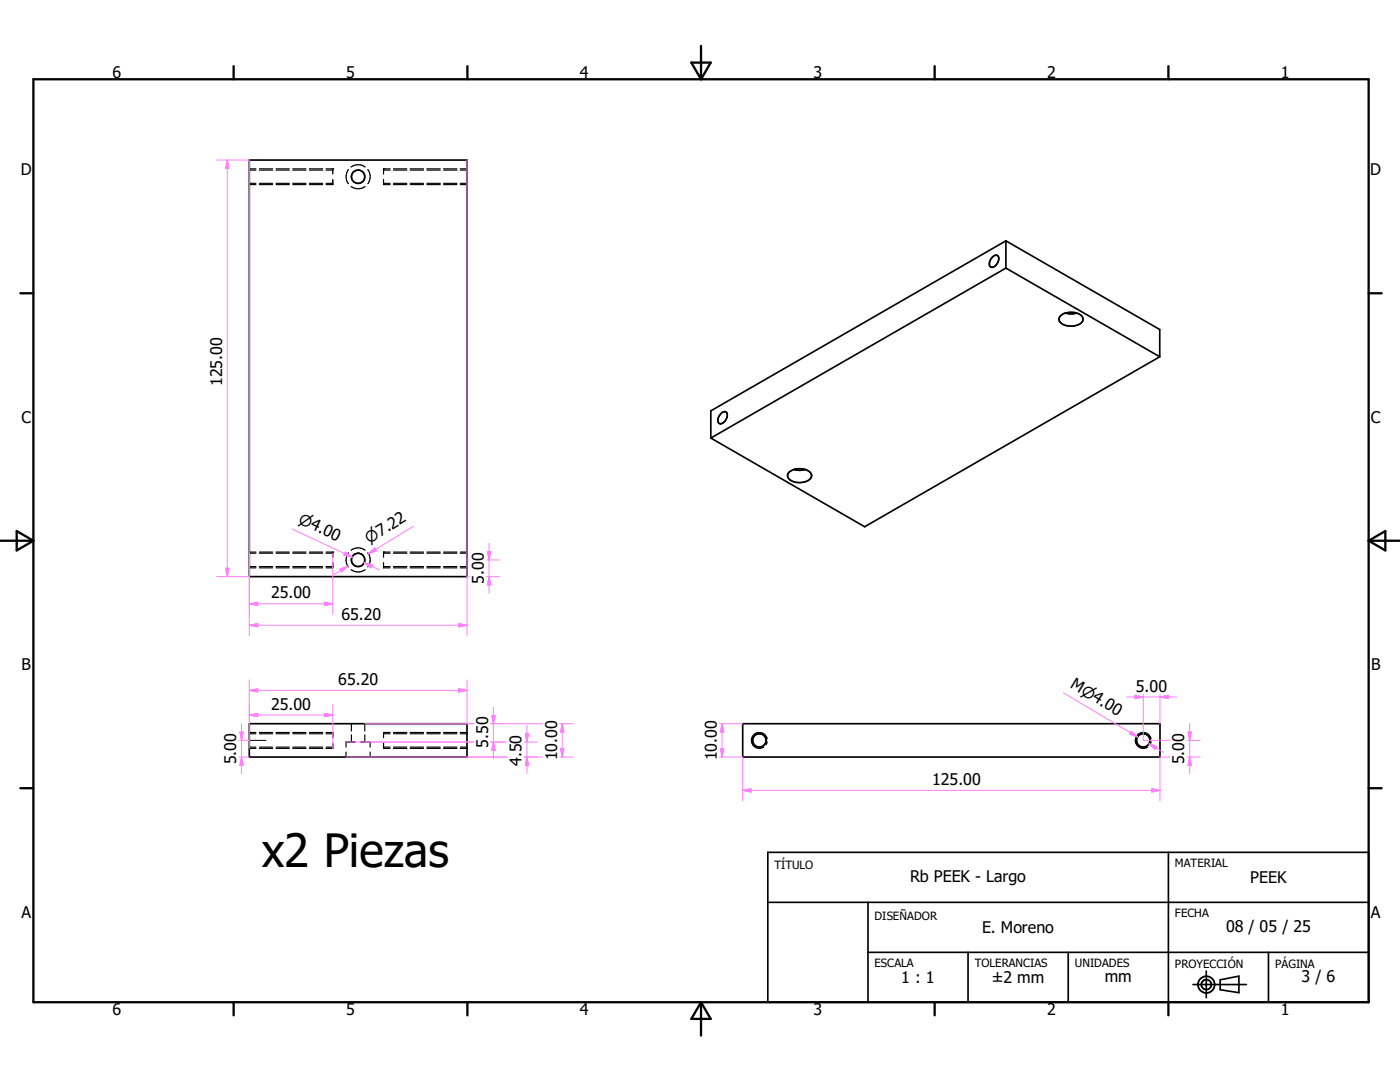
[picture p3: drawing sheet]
<svg xmlns="http://www.w3.org/2000/svg" width="279mm" height="216mm" viewBox="0 0 279 216" stroke-linecap="round" stroke-linejoin="round" font-family="sans-serif">
<g fill="none" stroke="#000" stroke-width=".23">
<path d="M49.8 33.9h1.3M49.8 36.6h1.3M49.8 33.7h1.3M49.8 36.8h1.3M51.8 33.9h2.6M51.8 36.6h2.6M51.8 33.7h2.6M51.8 36.8h2.6M55.1 33.9h2.6M55.1 36.6h2.6M55.1 33.7h2.6M55.1 36.8h2.6"/>
<path d="M58.4 33.9h2.7M58.4 36.6h2.7M58.4 33.7h2.7M58.4 36.8h2.7M61.7 33.9h2.7M61.7 36.6h2.7M61.7 33.7h2.7M61.7 36.8h2.7M65.1 33.9h1.3M65.1 36.6h1.3M65.1 33.7h1.3M66.4 33.7h.1"/>
<path d="M66.4 33.7v1M66.4 35.8v1h-1.3M69.5 33.8a2.42 2.42 0 0 0 0 2.9M70.1 37.2a2.34 2.34 0 0 0 2.8 0M70.1 33.3a2.39 2.39 0 0 1 2.8 0M73.4 33.8a2.36 2.36 0 0 1 0 2.9M76.5 33.7h.1M76.5 33.7v1M76.5 35.8v1h1.4M76.5 33.9h1.4M76.5 36.6h1.4M76.5 33.7h1.4"/>
<path d="M78.5 33.9h2.7M78.5 36.6h2.7M78.5 33.7h2.7M78.5 36.8h2.7M81.9 33.9h2.6M81.9 36.6h2.6M81.9 33.7h2.6M81.9 36.8h2.6M85.2 33.9h2.7M85.2 36.6h2.7M85.2 33.7h2.7M85.2 36.8h2.7"/>
<path d="M88.5 33.9h2.7M88.5 36.6h2.7M88.5 33.7h2.7M88.5 36.8h2.7M91.9 33.9h1.3M91.9 36.6h1.3M91.9 33.7h1.3M91.9 36.8h1.3M49.8 110.4h1.3M49.8 113.1h1.3M49.8 110.2h1.3M49.8 113.3h1.3"/>
<path d="M51.8 110.4h2.6M51.8 113.1h2.6M51.8 110.2h2.6M51.8 113.3h2.6M55.1 110.4h2.6M55.1 113.1h2.6M55.1 110.2h2.6M55.1 113.3h2.6M58.4 110.4h2.7M58.4 113.1h2.7M58.4 110.2h2.7M58.4 113.3h2.7"/>
<path d="M61.7 110.4h2.7M61.7 113.1h2.7M61.7 110.2h2.7M61.7 113.3h2.7M65.1 110.4h1.3M65.1 113.1h1.3M65.1 110.2h1.3M66.4 110.2h.1M66.4 110.2v1M66.4 112.3v1h-1.3M69.5 110.3a2.42 2.42 0 0 0 0 2.8M70.1 113.7a2.33 2.33 0 0 0 2.8 0"/>
<path d="M70.1 109.8a2.39 2.39 0 0 1 2.8 0M73.4 110.3a2.36 2.36 0 0 1 0 2.8M76.5 110.2h.1M76.5 110.2v1M76.5 112.3v1h1.4M76.5 110.4h1.4M76.5 113.1h1.4M76.5 110.2h1.4M78.5 110.4h2.7M78.5 113.1h2.7M78.5 110.2h2.7M78.5 113.3h2.7"/>
<path d="M81.9 110.4h2.6M81.9 113.1h2.6M81.9 110.2h2.6M81.9 113.3h2.6M85.2 110.4h2.7M85.2 113.1h2.7M85.2 110.2h2.7M85.2 113.3h2.7M88.5 110.4h2.7M88.5 113.1h2.7M88.5 110.2h2.7M88.5 113.3h2.7"/>
<path d="M91.9 110.4h1.3M91.9 113.1h1.3M91.9 110.2h1.3M91.9 113.3h1.3M49.8 146.4h1.3M49.8 149.1h1.3M49.8 146.2h1.3M49.8 149.3h1.3M51.8 146.4h2.6M51.8 149.1h2.6M51.8 146.2h2.6M51.8 149.3h2.6"/>
<path d="M55.1 146.4h2.6M55.1 149.1h2.6M55.1 146.2h2.6M55.1 149.3h2.6M58.4 146.4h2.7M58.4 149.1h2.7M58.4 146.2h2.7M58.4 149.3h2.7M61.7 146.4h2.7M61.7 149.1h2.7M61.7 146.2h2.7M61.7 149.3h2.7"/>
<path d="M65.1 146.4h1.3M65.1 149.1h1.3M65.1 146.2h1.3v1M66.4 148.3v1h-1.3M69.1 150.1v1M70.1 144.4v1.5M70.1 146.6v1.5M71 148.1h-1.9v1M72 148.1h1.9M72.8 144.4v1.5M72.8 146.6v1.5M73.9 148.1h.1"/>
<path d="M73.9 148.1v1M73.9 150.1v1M76.5 146.4h1.4M76.5 149.1h1.4M76.5 148.3v1h1.4M77.9 146.2h-1.4v1M78.5 146.4h2.7M78.5 149.1h2.7M78.5 146.2h2.7M78.5 149.3h2.7M81.9 146.4h2.6M81.9 149.1h2.6"/>
<path d="M81.9 146.2h2.6M81.9 149.3h2.6M85.2 146.4h2.7M85.2 149.1h2.7M85.2 146.2h2.7M85.2 149.3h2.7M88.5 146.4h2.7M88.5 149.1h2.7M88.5 146.2h2.7M88.5 149.3h2.7M91.9 146.4h1.3M91.9 149.1h1.3"/>
<path d="M91.9 146.2h1.3M91.9 149.3h1.3M153.1 147.5a1.58 1.58 0 0 0-2-1.3 1.58 1.58 0 0 0-1 2.2 1.58 1.58 0 0 0 2.3 .7M153.1 148l-.2 .6M229.7 147.5a1.58 1.58 0 0 0-2-1.3 1.58 1.58 0 0 0-1 2.2 1.58 1.58 0 0 0 2.3 .7M229.7 148l-.2 .6"/>
</g>
<g fill="none" stroke="#000" stroke-width=".33">
<path d="M49.8 31.9h43.4v83.2h-43.4zM198.1 51.3l.3-.3a.58 .58 0 0 1 .9 .4 1.68 1.68 0 0 1-1.5 1.9 1.4 1.4 0 0 1 .3-2zM200.7 48.1l-58.8 33.9v5.4M200.7 53.5l-58.8 33.9M200.7 48.1v5.4M200.7 48.1l30.8 17.7v5.4M200.7 53.5l30.8 17.7M211.7 63a3.3 3.3 0 0 1 4.4 .3 1.3 1.3 0 0 1-1.3 1.6 2.95 2.95 0 0 1-3.4-.9v-.6zM212.6 62.5l.8 .1 1.5-.1M231.5 71.2l-58.9 33.9-30.7-17.7M143.9 82.5a.67 .67 0 0 1 .9-.3 .67 .67 0 0 1 .3 .8 1.49 1.49 0 0 1-1.6 1.5 1.49 1.49 0 0 1 .4-2zM157.4 94.3a3.2 3.2 0 0 1 4.5 .2 1.22 1.22 0 0 1-1.1 1.6 3.1 3.1 0 0 1-3.6-.9v-.5z"/>
<path d="M158.4 93.7l1.2 .2 1.1-.2M49.8 144.4h43.4v6.7h-43.4zM148.2 144.4h83.3v6.7h-83.3zM153.2 170.1h119.9v29.9h-119.9zM233.2 170.1v29.9M153.2 180.1h119.9M173.2 190h99.9M173.2 180.1v19.9M193.2 190v10M213.2 190v10M238.1 196.5h10.6M240.7 193.8v5.3"/>
<path d="M243.5 195.5l3.7-.7v3.3l-3.7-.6zM253.1 190v10"/>
<circle cx="71.5" cy="35.3" r="1.33"/>
<circle cx="71.5" cy="111.7" r="1.32"/>
<circle cx="151.5" cy="147.7" r="1.33"/>
<circle cx="228.2" cy="147.7" r="1.33"/>
<circle cx="240.7" cy="196.5" r="1.66"/>
<circle cx="240.8" cy="196.5" r=".99"/>
</g>
<g fill="none" stroke="#000" stroke-width=".46">
<path d="M6.7 15.8h266.4v184.2h-266.4zM46.6 13.2v2.6M93.3 13.2v2.6M138 12.5h3.8l-1.9 3.3zM139.9 9.2v6.6M186.5 13.2v2.6M233.2 13.2v2.6M4.1 58.5h2.6M273.1 58.5h2.6M0 107.9h6.7M3.3 106l3.4 1.9-3.4 1.9zM273.1 107.9h6.3"/>
<path d="M273.1 107.9l3.4-1.9v3.8zM4.1 157.3h2.6M273.1 157.3h2.6M46.6 200v2.6M93.3 200v2.6M139.9 200v6.6M139.9 200l1.9 3.3h-3.8zM186.5 200v2.6M233.2 200v2.6"/>
</g>
<path d="M93.2 111.7v3.4M49.8 147.7h3.3" fill="none" stroke="#000" stroke-width=".2"/>
<g fill="none" stroke="#ff80ff" stroke-width=".2">
<path d="M43.2 31.9h6.6v95M45.4 31.9v83.2M45.4 31.9l.3 1.7h-.7zM93.2 31.9v95M43.2 115.1h6.6M45 113.4h.7l-.3 1.7zM58.2 105.5l12.1 5.7M66.4 110.4v12.2M67.8 113.6l1.6-.6-1.2 1.1zM68.8 110.5l1.5 .7M68.9 110.2l1.4 1-1.7-.4zM69.4 113l-2.8 1.7"/>
<path d="M72.7 112.3l3 1.4M72.7 112.3l1.6 .4-.3 .6zM73.5 110.5l1.3-1.2 .3 .6zM74.9 109.6l-1.4 .9M82.5 105l-9 5.5M93.2 115.1h.5M93.2 111.7h.5M97.1 115.1h2.6M97.1 111.7h2.6M97.3 110.1h.7l-.4 1.6zM97.6 108.4v10M97.6 115.1l.4 1.6h-.7z"/>
<path d="M49.8 124.8h43.4M49.8 124.8l1.6-.4v.7zM49.8 120.5l1.6-.3v.6zM49.8 137.8l1.6-.4v.7zM49.8 135.6v13.7M49.8 137.8h43.4M49.8 120.5h16.6M64.7 120.2l1.7 .3-1.7 .3zM91.5 124.4l1.7 .4-1.7 .3zM91.5 137.4l1.7 .4-1.7 .3zM93.2 135.6v8.8M212.2 138.2l14.8 8.8"/>
<path d="M224.8 139.1h10M226.5 138.7l1.7 .4-1.7 .3zM228.2 138.6v9.1h5.3M231.5 139.1l1.7-.4v.7zM231.5 138.6v5.8M47.7 151.1h2.1M47.7 147.7h2.1M47.9 146.1h.6l-.3 1.6zM48.2 151.1l.3 1.6h-.6zM48.2 144.4v10M49.8 142.7l1.6-.3v.6zM49.8 142.7h16.6"/>
<path d="M64.7 142.4l1.7 .3-1.7 .3zM66.4 140.5v8.8M69.1 148.1h25.4M69.1 151.1h32.1M72.8 144.4h21.7M98 144.4h10.3M98 148.1h3.2M98.1 142.8h.7l-.3 1.6zM98.5 141.1v10.3M98.5 148.1l.3 1.6h-.7zM104.6 148.1h2.7M104.6 151.1h3.7"/>
<path d="M104.8 146.4h.7l-.3 1.7zM105.2 144.7v9.7M105.2 151.1l.3 1.6h-.7zM111.7 144.4h2.6M111.7 151.1h2.6M111.9 149.4h.6l-.3 1.7zM112.2 144.4l.3 1.7h-.6zM112.2 144.4v6.7M143.6 144.4h4.6M143.6 151.1h4.6v8.7M143.8 149.4h.6l-.3 1.7zM144.1 144.4l.3 1.7h-.6z"/>
<path d="M144.1 144.4v6.7M148.2 157.7h83.3M148.2 157.7l1.7-.3v.6zM225.6 146.2l1.4 .8M225.8 145.9l1.2 1.1-1.6-.5zM229.3 148.4l2.9 1.7M229.3 148.4l1.6 .6-.3 .6zM229.8 157.4l1.7 .3-1.7 .3zM233.5 151.1h-2v8.7M236.9 151.1h2.6M236.9 147.7h2.6M237.1 146.1h.7l-.4 1.6z"/>
<path d="M237.4 151.1l.4 1.6h-.7zM237.4 144.4v10"/>
</g>
<g fill="#ff80ff" stroke="#ff80ff" stroke-width=".2">
<path d="M49.8 124.8l1.6-.4v.7z"/>
<path d="M91.5 124.4l1.7 .4-1.7 .3z"/>
<path d="M45 113.4h.7l-.3 1.7z"/>
<path d="M45.4 31.9l.3 1.7h-.7z"/>
<path d="M49.8 142.7l1.6-.3v.6z"/>
<path d="M64.7 142.4l1.7 .3-1.7 .3z"/>
<path d="M91.5 137.4l1.7 .4-1.7 .3z"/>
<path d="M49.8 137.8l1.6-.4v.7z"/>
<path d="M98.5 148.1l.3 1.6h-.7z"/>
<path d="M98.1 142.8h.7l-.3 1.6z"/>
<path d="M105.2 151.1l.3 1.6h-.7z"/>
<path d="M104.8 146.4h.7l-.3 1.7z"/>
<path d="M47.9 146.1h.6l-.3 1.6z"/>
<path d="M48.2 151.1l.3 1.6h-.6z"/>
<path d="M225.8 145.9l1.2 1.1-1.6-.5z"/>
<path d="M229.3 148.4l1.6 .6-.3 .6z"/>
<path d="M231.5 139.1l1.7-.4v.7z"/>
<path d="M226.5 138.7l1.7 .4-1.7 .3z"/>
<path d="M237.4 151.1l.4 1.6h-.7z"/>
<path d="M237.1 146.1h.7l-.4 1.6z"/>
<path d="M112.2 144.4l.3 1.7h-.6z"/>
<path d="M111.9 149.4h.6l-.3 1.7z"/>
<path d="M144.1 144.4l.3 1.7h-.6z"/>
<path d="M143.8 149.4h.6l-.3 1.7z"/>
<path d="M148.2 157.7l1.7-.3v.6z"/>
<path d="M229.8 157.4l1.7 .3-1.7 .3z"/>
<path d="M49.8 120.5l1.6-.3v.6z"/>
<path d="M64.7 120.2l1.7 .3-1.7 .3z"/>
<path d="M73.5 110.5l1.3-1.2 .3 .6z"/>
<path d="M67.8 113.6l1.6-.6-1.2 1.1z"/>
<path d="M68.9 110.2l1.4 1-1.7-.4z"/>
<path d="M72.7 112.3l1.6 .4-.3 .6z"/>
<path d="M97.6 115.1l.4 1.6h-.7z"/>
<path d="M97.3 110.1h.7l-.4 1.6z"/>
</g>
<text font-size="9.1" x="52.2" y="173">x2 Piezas</text>
<g font-size="3.2">
<text x="22.5" y="15.6">6</text>
<text x="69.1" y="15.6">5</text>
<text x="115.7" y="15.6">4</text>
<text x="162.3" y="15.6">3</text>
<text x="209" y="15.6">2</text>
<text x="255.6" y="15.6">1</text>
<text x="4.1" y="35">D</text>
<text x="273.5" y="35">D</text>
<text x="44.3" y="77" transform="rotate(-90 44.3 77)">125.00</text>
<text x="4.3" y="84.4">C</text>
<text x="273.6" y="84.4">C</text>
<text x="54.1" y="119.4">25.00</text>
<text x="96.6" y="116.5" transform="rotate(-90 96.6 116.5)">5.00</text>
<text x="68.2" y="123.7">65.20</text>
<text x="4.3" y="133.7">B</text>
<text x="67.5" y="136.7">65.20</text>
<text x="213.4" y="137.1" transform="rotate(31 213.4 137.1)">Mn4.00</text>
<text x="273.6" y="133.7">B</text>
<text x="54.1" y="141.6">25.00</text>
<text x="226.7" y="138">5.00</text>
<text x="97.4" y="149.2" transform="rotate(-90 97.4 149.2)">5.50</text>
<text x="47.2" y="152.5" transform="rotate(-90 47.2 152.5)">5.00</text>
<text x="104.1" y="152.8" transform="rotate(-90 104.1 152.8)">4.50</text>
<text x="111.2" y="151.7" transform="rotate(-90 111.2 151.7)">10.00</text>
<text x="143" y="151.7" transform="rotate(-90 143 151.7)">10.00</text>
<text x="236.3" y="152.5" transform="rotate(-90 236.3 152.5)">5.00</text>
<text x="186.1" y="156.6">125.00</text>
<text x="181.6" y="175.9">Rb PEEK - Largo</text>
<text x="249.5" y="176.2">PEEK</text>
<text x="4.3" y="183.1">A</text>
<text x="273.6" y="183.1">A</text>
<text x="196" y="186.1">E. Moreno</text>
<text x="244.7" y="186">08 / 05 / 25</text>
<text x="179.9" y="196.1">1 : 1</text>
<text x="198" y="196.2">±2 mm</text>
<text x="220.5" y="195.9">mm</text>
<text x="259.8" y="196">3 / 6</text>
<text x="22.5" y="202.6">6</text>
<text x="69.1" y="202.6">5</text>
<text x="115.7" y="202.6">4</text>
<text x="162.3" y="202.6">3</text>
<text x="209" y="202.6">2</text>
<text x="255.6" y="202.6">1</text>
</g>
<g font-size="3">
<text x="59.4" y="104.3" transform="rotate(25 59.4 104.3)">n4.00</text>
<text x="73.7" y="108.5" transform="rotate(-31 73.7 108.5)">n7.22</text>
</g>
<g font-size="2.3">
<text x="154.6" y="173.4">TÍTULO</text>
<text x="234.5" y="173.1">MATERIAL</text>
<text x="174.5" y="183.6">DISEÑADOR</text>
<text x="234.5" y="183">FECHA</text>
<text x="174.5" y="193">ESCALA</text>
<text x="194.5" y="193">TOLERANCIAS</text>
<text x="214.5" y="193">UNIDADES</text>
<text x="234.5" y="193.1">PROYECCIÓN</text>
<text x="254.5" y="193.1">PÁGINA</text>
</g>
</svg>
